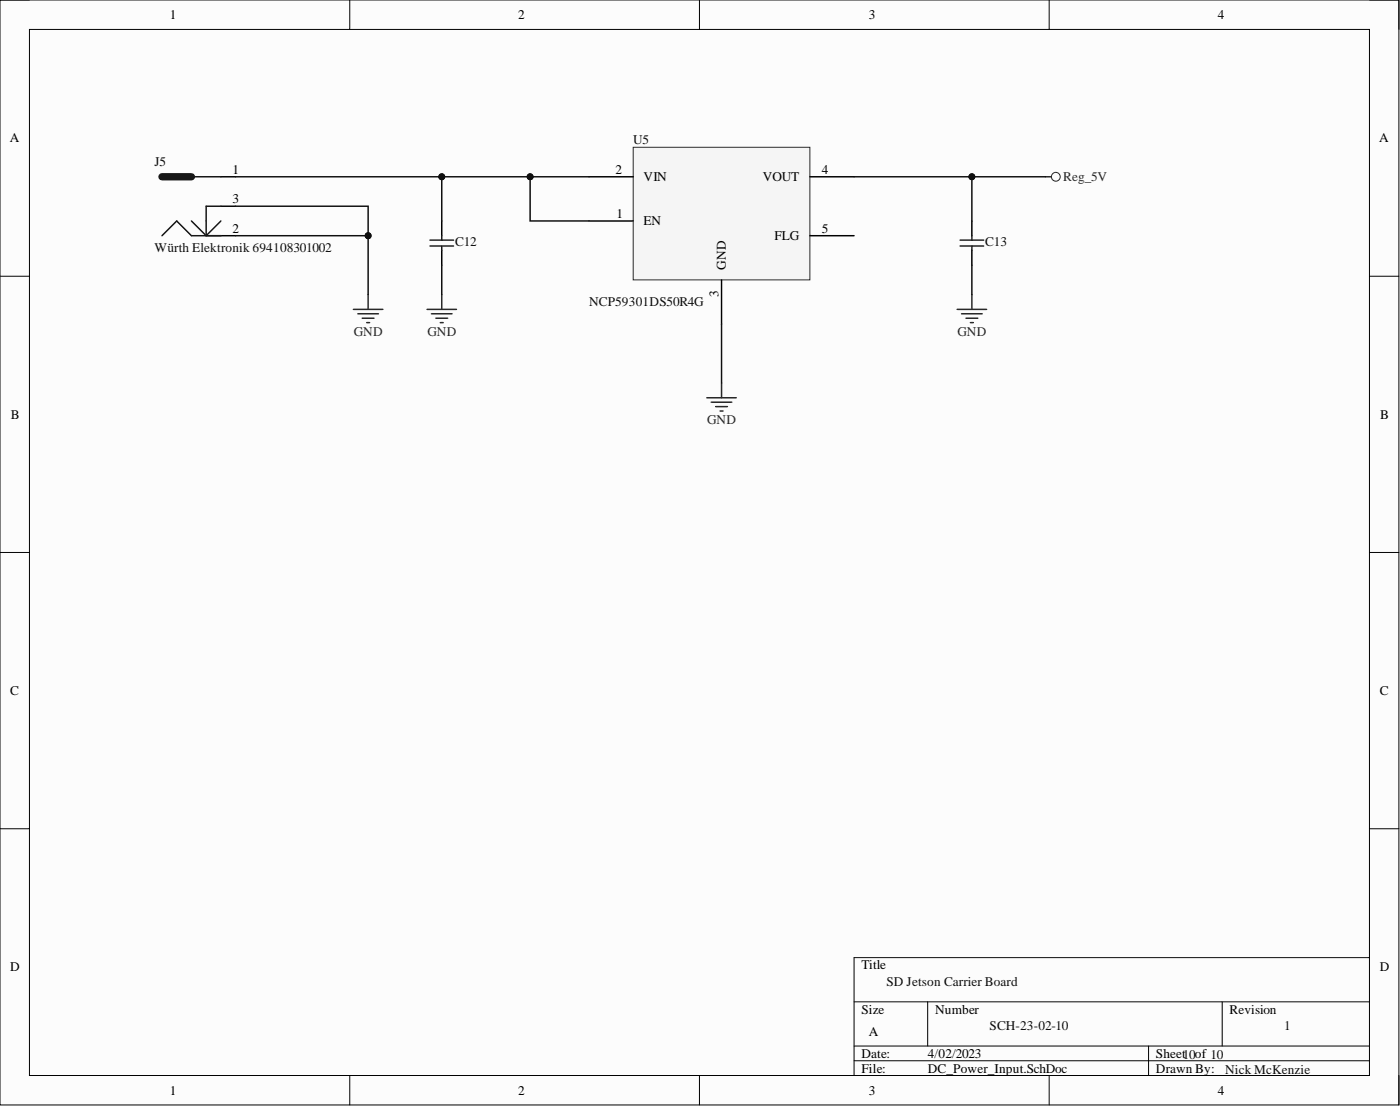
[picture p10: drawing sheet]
<svg xmlns="http://www.w3.org/2000/svg" width="241mm" height="190mm" viewBox="0 0 241 190" stroke-linecap="round" stroke-linejoin="round" font-family="sans-serif">
<path d="M0 0h241.1v190.3h-241.1z" fill-rule="evenodd" fill="#fcfcfc"/>
<path d="M0 0h241.1v190.3h-241.1z" fill="none" stroke="#000" stroke-width=".17"/>
<path d="M5.1 5.1h230.9v180.1h-230.9z" fill-rule="evenodd" fill="#fcfcfc"/>
<g fill="none" stroke="#000" stroke-width=".17">
<path d="M0 0h5.1M60.3 0v5.1M120.6 0v5.1M180.8 0v5.1M236 0h5.1v5.1M5.1 5.1h230.9v180.1h-230.9zM0 47.6h5.1M236 47.6h5.1M0 95.2h5.1M236 95.2h5.1M0 142.7h5.1M236 142.7h5.1"/>
<path d="M147.2 172.6h88.8M159.9 172.6v7.6M210.7 172.6v7.6M236 164.9h-88.8v20.3M60.3 185.2v5.1M120.6 185.2v5.1M147.2 180.2h88.8M147.2 182.7h88.8M180.8 185.2v5.1M198 180.2v5M241.1 185.2v5.1"/>
</g>
<path d="M38.1 30.4h2.5M38.1 35.5h2.5M38.1 40.6h2.5" fill="none" stroke="#000" stroke-width=".25"/>
<path d="M33 30.4h5.1M33 38.1l2.5 2.5M38.1 35.5h-2.6v5.1M38.1 38.1l-2.6 2.5M27.9 40.6l2.6-2.5 2.5 2.5h5.1" fill="none" stroke="#161616" stroke-width=".25"/>
<path d="M27.9 30.4h5.1" fill="none" stroke="#161616" stroke-width="1.3"/>
<path d="M109.1 25.4h30.5v22.8h-30.5z" fill-rule="evenodd" fill="#f5f5f5"/>
<g fill="none" stroke="#262626" stroke-width=".17">
<path d="M109.1 25.4h30.5v22.8h-30.5z"/>
<circle cx="182" cy="30.4" r=".76"/>
</g>
<path d="M76.1 38.1v2.5M101.5 30.4h7.6M101.5 38.1h7.6M139.6 30.4h7.6M167.5 38.1v2.5M76.1 43.1v2.6M124.4 48.2v7.6M139.6 40.6h7.6M167.5 43.1v2.6" fill="none" stroke="#000" stroke-width=".25"/>
<g fill="none" stroke="#262626" stroke-width=".25">
<path d="M180.2 30.4h1M60.9 53.3h5.1M61.7 54h3.5M62.4 54.8h2.1M63.2 55.6h.5M63.5 50.7v2.6M73.6 53.3h5.1M74.4 54h3.5M75.1 54.8h2.1M75.9 55.6h.5M76.1 50.7v2.6M165 53.3h5"/>
<path d="M165.7 54h3.6M166.5 54.8h2M167.3 55.6h.5M167.5 50.7v2.6"/>
</g>
<path d="M74.1 41.4h4.1M74.1 42.4h4.1M76.1 40.6v.8M76.1 42.4v.7M165.5 41.4h4M165.5 42.4h4M167.5 40.6v.8M167.5 42.4v.7" fill="none" stroke="#1c1c1c" stroke-width=".25"/>
<path d="M147.2 30.4h33" fill="none" stroke="#0e0e0e" stroke-width=".25"/>
<circle cx="167.5" cy="30.4" r=".51" fill="#0e0e0e"/>
<circle cx="167.5" cy="30.4" r=".51" fill="none" stroke="#0e0e0e" stroke-width=".17"/>
<path d="M40.6 30.4h60.9" fill="none" stroke="#0e0e0e" stroke-width=".25"/>
<circle cx="76.1" cy="30.4" r=".51" fill="#0e0e0e"/>
<circle cx="76.1" cy="30.4" r=".51" fill="none" stroke="#0e0e0e" stroke-width=".17"/>
<circle cx="91.4" cy="30.4" r=".51" fill="#0e0e0e"/>
<circle cx="91.4" cy="30.4" r=".51" fill="none" stroke="#0e0e0e" stroke-width=".17"/>
<path d="M40.6 35.5h22.9v15.2" fill="none" stroke="#0e0e0e" stroke-width=".25"/>
<circle cx="63.5" cy="40.6" r=".51" fill="#0e0e0e"/>
<circle cx="63.5" cy="40.6" r=".51" fill="none" stroke="#0e0e0e" stroke-width=".17"/>
<path d="M40.6 40.6h22.9" fill="none" stroke="#0e0e0e" stroke-width=".25"/>
<circle cx="63.5" cy="40.6" r=".51" fill="#0e0e0e"/>
<circle cx="63.5" cy="40.6" r=".51" fill="none" stroke="#0e0e0e" stroke-width=".17"/>
<path d="M91.4 30.4v7.7h10.1" fill="none" stroke="#0e0e0e" stroke-width=".25"/>
<circle cx="91.4" cy="30.4" r=".51" fill="#0e0e0e"/>
<circle cx="91.4" cy="30.4" r=".51" fill="none" stroke="#0e0e0e" stroke-width=".17"/>
<path d="M76.1 30.4v7.7M76.1 45.7v5M167.5 45.7v5" fill="none" stroke="#0e0e0e" stroke-width=".25"/>
<circle cx="76.1" cy="30.4" r=".51" fill="#0e0e0e"/>
<circle cx="76.1" cy="30.4" r=".51" fill="none" stroke="#0e0e0e" stroke-width=".17"/>
<path d="M167.5 30.4v7.7" fill="none" stroke="#0e0e0e" stroke-width=".25"/>
<circle cx="167.5" cy="30.4" r=".51" fill="#0e0e0e"/>
<circle cx="167.5" cy="30.4" r=".51" fill="none" stroke="#0e0e0e" stroke-width=".17"/>
<path d="M121.8 68.5h5.1M122.6 69.3h3.5M123.3 70h2.1M124.1 70.8h.5M124.4 66v2.5" fill="none" stroke="#262626" stroke-width=".25"/>
<path d="M124.4 55.8v10.2" fill="none" stroke="#0e0e0e" stroke-width=".25"/>
<g font-size="2.3">
<text x="29.3" y="3.3">1</text>
<text x="89.3" y="3.3">2</text>
<text x="149.7" y="3.3">3</text>
<text x="209.9" y="3.3">4</text>
<text x="1.7" y="24.5">A</text>
<text x="40.1" y="29.9">1</text>
<text x="106.1" y="29.9">2</text>
<text x="141.6" y="29.9">4</text>
<text x="237.7" y="24.5">A</text>
<text x="40.1" y="35">3</text>
<text x="110.9" y="31.2">VIN</text>
<text x="131.5" y="31.2">VOUT</text>
<text x="40.1" y="40.1">2</text>
<text x="106.3" y="37.6">1</text>
<text x="110.9" y="38.8">EN</text>
<text x="133.5" y="41.4">FLG</text>
<text x="141.6" y="40.1">5</text>
<text x="125.1" y="46.4" transform="rotate(-90 125.1 46.4)">GND</text>
<text x="123.9" y="51.2" transform="rotate(-90 123.9 51.2)">3</text>
<text x="1.9" y="72.2">B</text>
<text x="237.9" y="72.2">B</text>
<text x="1.8" y="119.7">C</text>
<text x="237.8" y="119.7">C</text>
<text x="1.8" y="167.3">D</text>
<text x="148.5" y="167">Title</text>
<text x="237.8" y="167.3">D</text>
<text x="148.5" y="174.6">Size</text>
<text x="149.7" y="178.4">A</text>
<text x="161.2" y="174.6">Number</text>
<text x="211.9" y="174.6">Revision</text>
<text x="148.5" y="182.2">Date:</text>
<text x="148.5" y="184.7">File:</text>
<text x="159.9" y="182.2">4/02/2023</text>
<text x="159.9" y="184.7">DC_Power_Input.SchDoc</text>
<text x="199.2" y="182.2">Sheet10of 10</text>
<text x="199.2" y="184.7">Drawn By:</text>
<text x="29.3" y="188.5">1</text>
<text x="89.3" y="188.5">2</text>
<text x="149.7" y="188.5">3</text>
<text x="209.9" y="188.5">4</text>
</g>
<g font-size="2.3" fill="#0e0e0e">
<text x="26.6" y="28.7">J5</text>
<text x="109.1" y="24.9">U5</text>
<text x="26.6" y="43.4">Würth Elektronik 694108301002</text>
<text x="78.4" y="42.4">C12</text>
<text x="169.8" y="42.4">C13</text>
<text x="101.5" y="52.8">NCP59301DS50R4G</text>
<text x="152.8" y="169.8">SD Jetson Carrier Board</text>
<text x="170.6" y="177.4">SCH-23-02-10</text>
<text x="221.3" y="177.4">1</text>
<text x="211.2" y="185">Nick McKenzie</text>
</g>
<g font-size="2.3" fill="#262626">
<text x="183.2" y="31.2">Reg_5V</text>
<text x="61" y="57.9">GND</text>
<text x="73.7" y="57.9">GND</text>
<text x="165.1" y="57.9">GND</text>
<text x="121.9" y="73.1">GND</text>
</g>
</svg>
